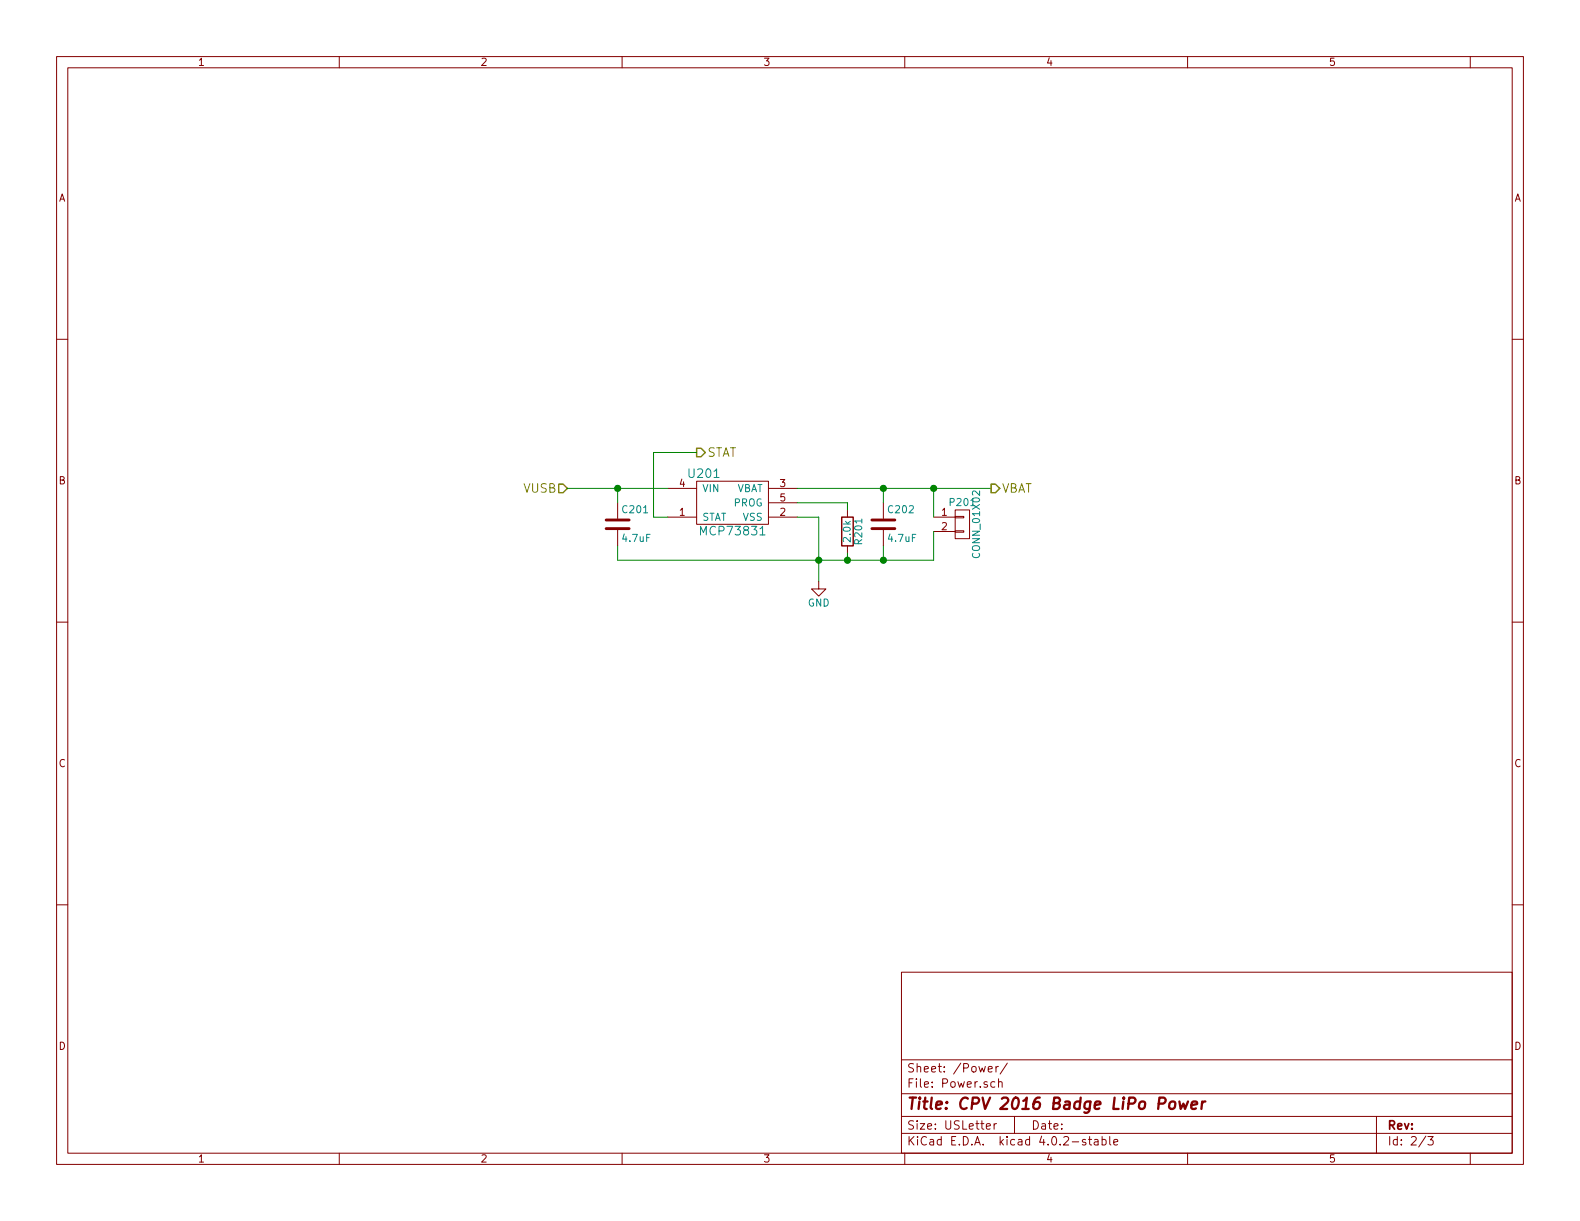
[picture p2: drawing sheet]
EESchema Schematic File Version 2
LIBS:power
LIBS:device
LIBS:transistors
LIBS:conn
LIBS:linear
LIBS:regul
LIBS:74xx
LIBS:cmos4000
LIBS:adc-dac
LIBS:memory
LIBS:xilinx
LIBS:microcontrollers
LIBS:dsp
LIBS:microchip
LIBS:analog_switches
LIBS:motorola
LIBS:texas
LIBS:intel
LIBS:audio
LIBS:interface
LIBS:digital-audio
LIBS:philips
LIBS:display
LIBS:cypress
LIBS:siliconi
LIBS:opto
LIBS:atmel
LIBS:contrib
LIBS:valves
LIBS:blinkybadge
LIBS:blinkybadge-cache
EELAYER 25 0
EELAYER END
$Descr USLetter 11000 8500
encoding utf-8
Sheet 2 3
Title "CPV 2016 Badge LiPo Power"
Date ""
Rev ""
Comp ""
Comment1 ""
Comment2 ""
Comment3 ""
Comment4 ""
$EndDescr
Text HLabel 3950 3400 0    60   Input ~ 0
VUSB
$Comp
L MCP73831 U201
U 1 1
P 5100 3500
F 0 "U201" H 4900 3700 60  0000 C CNN
F 1 "MCP73831" H 5100 3300 60  0000 C CNN
F 2 "TO_SOT_Packages_SMD:SOT-23-5" H 5100 3500 60  0001 C CNN
F 3 "" H 5100 3500 60  0000 C CNN
	1    5100 3500
	1    0    0    -1  
$EndComp
Wire Wire Line
	3950 3400 4650 3400
Wire Wire Line
	5550 3600 5700 3600
Wire Wire Line
	5700 3600 5700 4050
$Comp
L GND #PWR015
U 1 1
P 5700 4050
F 0 "#PWR015" H 5700 3800 50  0001 C CNN
F 1 "GND" H 5700 3900 50  0000 C CNN
F 2 "" H 5700 4050 50  0000 C CNN
F 3 "" H 5700 4050 50  0000 C CNN
	1    5700 4050
	1    0    0    -1  
$EndComp
$Comp
L C C201
U 1 1
P 4300 3650
F 0 "C201" H 4325 3750 50  0000 L CNN
F 1 "4.7uF" H 4325 3550 50  0000 L CNN
F 2 "Capacitors_SMD:C_0603" H 4338 3500 50  0001 C CNN
F 3 "" H 4300 3650 50  0000 C CNN
	1    4300 3650
	1    0    0    -1  
$EndComp
Wire Wire Line
	4300 3500 4300 3400
Connection ~ 4300 3400
Wire Wire Line
	4300 3800 4300 3900
Wire Wire Line
	4300 3900 6500 3900
$Comp
L R R201
U 1 1
P 5900 3700
F 0 "R201" V 5980 3700 50  0000 C CNN
F 1 "2.0k" V 5900 3700 50  0000 C CNN
F 2 "Resistors_SMD:R_0603" V 5830 3700 50  0001 C CNN
F 3 "" H 5900 3700 50  0000 C CNN
	1    5900 3700
	1    0    0    -1  
$EndComp
Wire Wire Line
	5550 3500 5900 3500
Wire Wire Line
	5900 3500 5900 3550
Wire Wire Line
	5900 3900 5900 3850
Connection ~ 5700 3900
$Comp
L C C202
U 1 1
P 6150 3650
F 0 "C202" H 6175 3750 50  0000 L CNN
F 1 "4.7uF" H 6175 3550 50  0000 L CNN
F 2 "Capacitors_SMD:C_0603" H 6188 3500 50  0001 C CNN
F 3 "" H 6150 3650 50  0000 C CNN
	1    6150 3650
	1    0    0    -1  
$EndComp
Wire Wire Line
	6150 3900 6150 3800
Connection ~ 5900 3900
Wire Wire Line
	5550 3400 6900 3400
Wire Wire Line
	6150 3400 6150 3500
$Comp
L CONN_01X02 P201
U 1 1
P 6700 3650
F 0 "P201" H 6700 3800 50  0000 C CNN
F 1 "CONN_01X02" V 6800 3650 50  0000 C CNN
F 2 "lib:JST_PH_SMD" H 6700 3650 50  0001 C CNN
F 3 "" H 6700 3650 50  0000 C CNN
	1    6700 3650
	1    0    0    -1  
$EndComp
Wire Wire Line
	6500 3900 6500 3700
Connection ~ 6150 3900
Wire Wire Line
	6500 3400 6500 3600
Connection ~ 6150 3400
Text HLabel 4850 3150 2    60   Output ~ 0
STAT
Wire Wire Line
	4650 3600 4550 3600
Wire Wire Line
	4550 3600 4550 3150
Wire Wire Line
	4550 3150 4850 3150
Text HLabel 6900 3400 2    60   Output ~ 0
VBAT
Connection ~ 6500 3400
$EndSCHEMATC
